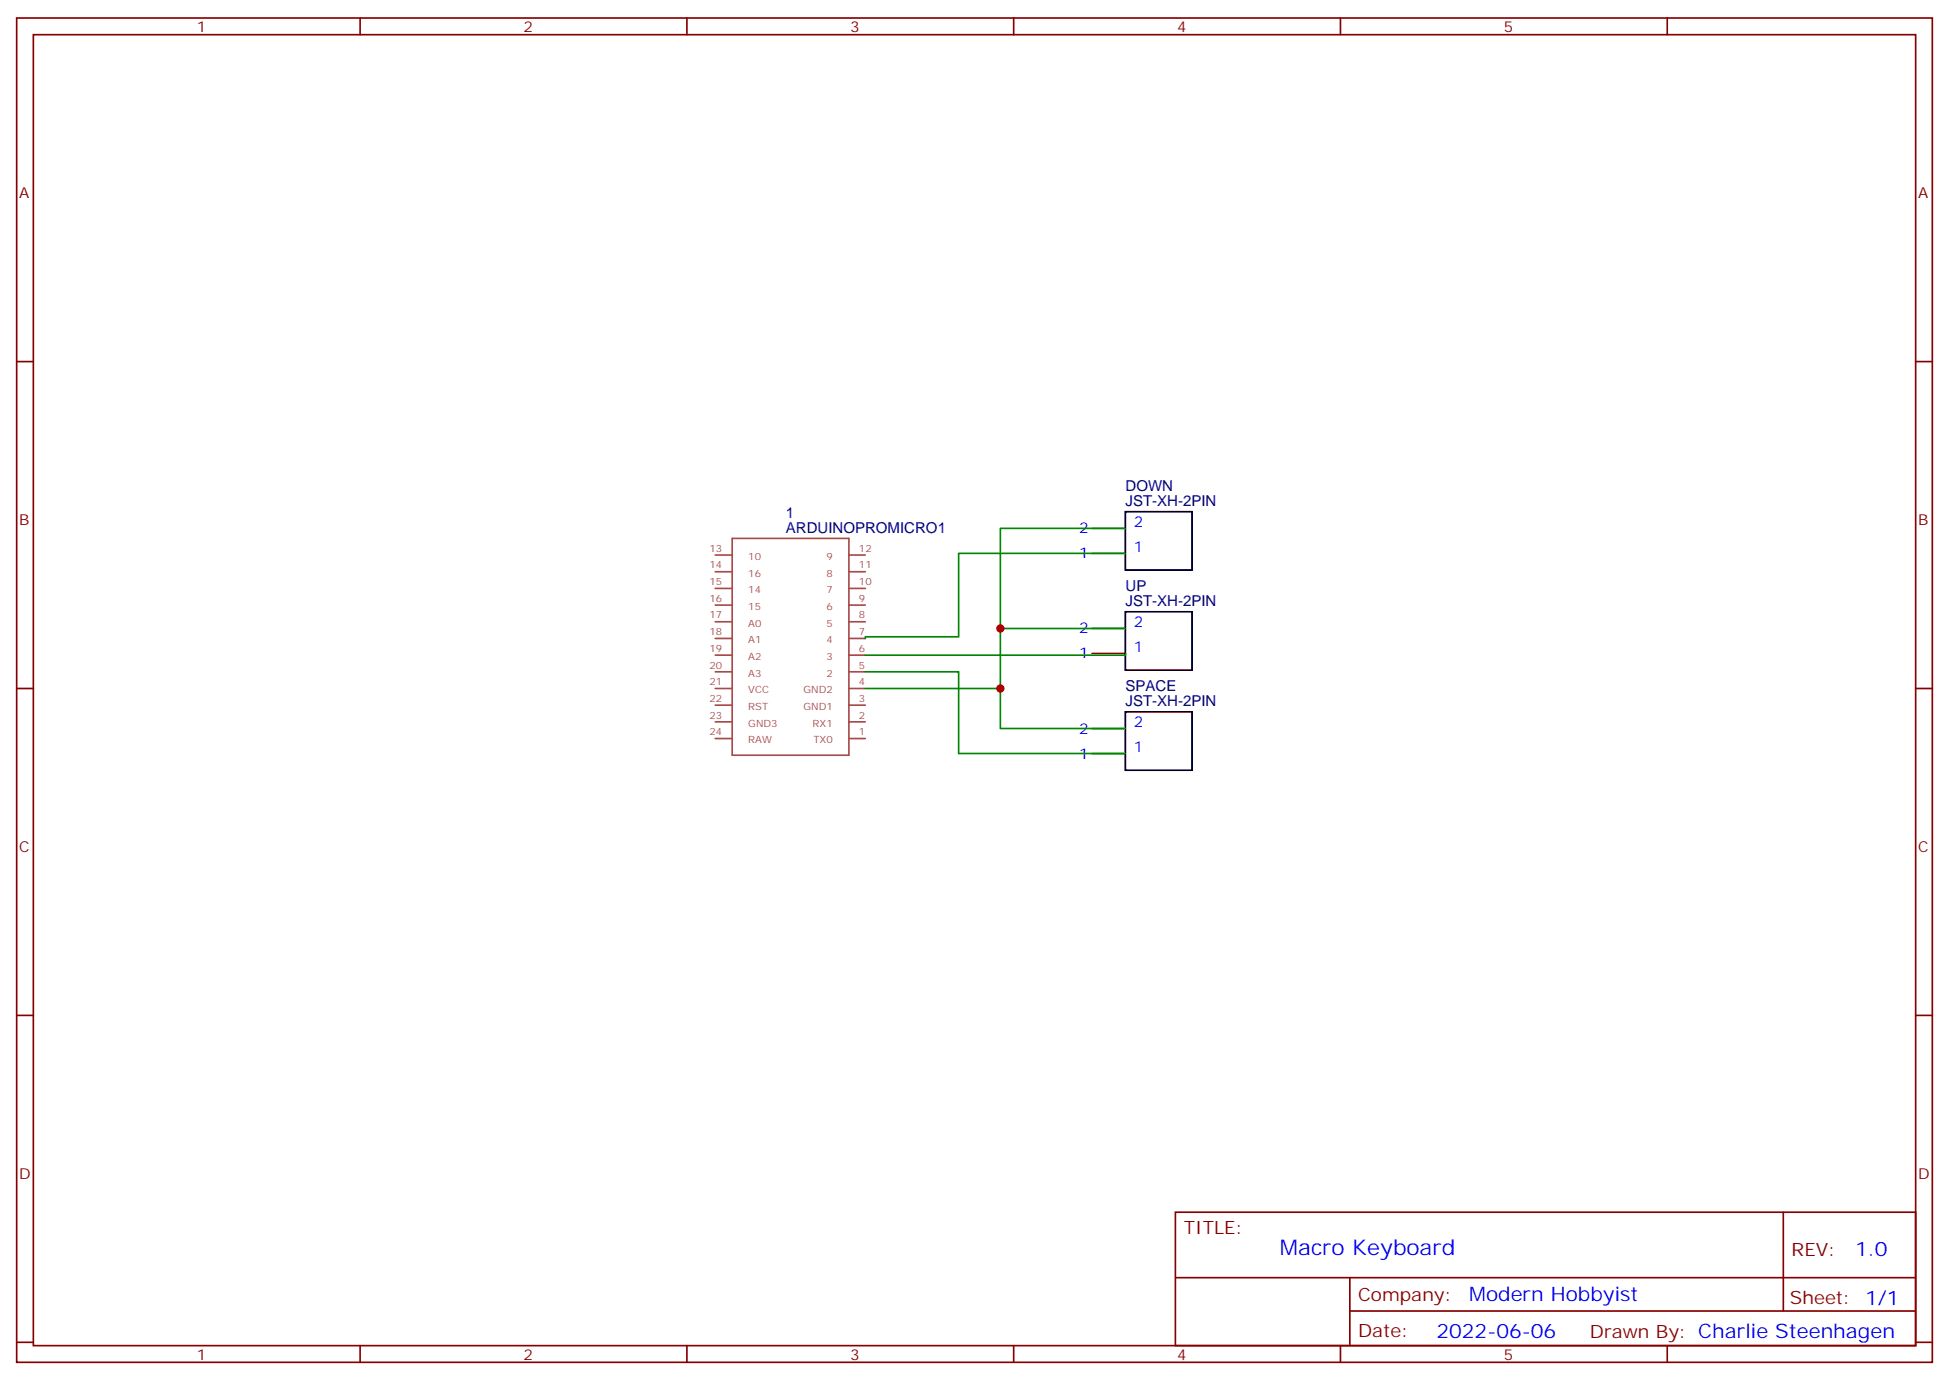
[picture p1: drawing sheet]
<svg xmlns="http://www.w3.org/2000/svg" width="412mm" height="292mm" viewBox="0 0 412 292" stroke-linecap="round" stroke-linejoin="round" font-family="sans-serif">
<g fill="none" stroke="#870000" stroke-width=".35">
<path d="M3.5 3.8h405.4v284.3h-405.4zM7.1 7.3h398.2v277.3h-398.2zM76.2 3.8v3.5M145.3 3.8v3.5M214.5 3.8v3.5M283.6 3.8v3.5M352.8 3.8v3.5M3.5 76.5h3.6M405.3 76.5h3.6M231.1 117.1h7M231.1 111.8h7M231.1 138.2h7"/>
<path d="M231.1 132.9h7M3.5 145.6h3.6M231.1 159.4h7M231.1 154.1h7M405.3 145.6h3.6M3.5 214.8h3.6M405.3 214.8h3.6M248.7 256.4h156.6v28.2h-156.6zM377.3 256.4v20.9M248.7 270.2h156.5M285.6 277.3h119.6M285.6 270.2v14.2"/>
<path d="M3.5 283.9h3.6M76.2 284.6v3.5M145.3 284.6v3.5M214.5 284.6v3.5M283.6 284.6v3.5M352.8 284.6v3.5M405.3 283.9h3.6"/>
</g>
<g fill="none" stroke="#a64a4a" stroke-width=".35">
<path d="M151.3 117.4h3.5M154.9 113.9h24.7v45.8h-24.7zM179.6 117.4h3.5M151.3 120.9h3.5M151.3 124.5h3.5M151.3 128h3.5M151.3 131.5h3.5M151.3 135h3.5M151.3 138.6h3.5M179.6 120.9h3.5M179.6 124.5h3.5M179.6 128h3.5"/>
<path d="M179.6 131.5h3.5M179.6 135h3.5M179.6 138.6h3.5M151.3 142.1h3.5M151.3 145.6h3.5M151.3 149.2h3.5M151.3 152.7h3.5M151.3 156.2h3.5M179.6 142.1h3.5M179.6 145.6h3.5M179.6 149.2h3.5M179.6 152.7h3.5"/>
<path d="M179.6 156.2h3.5"/>
</g>
<path d="M238.1 108.2h14.1v12.4h-14.1zM238.1 129.4h14.1v12.3h-14.1zM238.1 150.6h14.1v12.3h-14.1z" fill="none" stroke="#000" stroke-width=".35"/>
<path d="M238.1 111.8h-26.4v21.1M238.1 117.1h-35.3v17.6h-19.7v.3M238.1 132.9h-26.4v12.7M238.1 138.2v.4h-55M183.1 145.6h28.6v8.5h26.4M183.1 142.1h19.7v17.3h35.3" fill="none" stroke="#008700" stroke-width=".35"/>
<g fill="#c00">
<circle cx="211.7" cy="145.6" r=".88"/>
<circle cx="211.7" cy="132.9" r=".88"/>
</g>
<text font-size="4.6" fill="#00f" x="270.8" y="265.4">Macro Keyboard</text>
<g font-size="4.2" fill="#00f">
<text x="392.5" y="265.7">1.0</text>
<text x="310.9" y="275.2">Modern Hobbyist</text>
<text x="304" y="283">2022-06-06</text>
</g>
<g font-size="3.9" fill="#800">
<text x="250.5" y="261">TITLE:</text>
<text x="379.1" y="265.7">REV:</text>
<text x="287.4" y="275.2">Company:</text>
<text x="378.7" y="275.8">Sheet: 1/1</text>
<text x="287.4" y="282.9">Date:</text>
<text x="336.4" y="282.9">Drawn By: Charlie Steenhagen</text>
</g>
<g font-size="3.2" fill="#800">
<text x="41.6" y="6.8">1</text>
<text x="110.8" y="6.8">2</text>
<text x="179.9" y="6.8">3</text>
<text x="249.1" y="6.8">4</text>
<text x="318.2" y="6.8">5</text>
<text x="4.1" y="41.9">A</text>
<text x="405.9" y="41.9">A</text>
<text x="4.1" y="111.1">B</text>
<text x="405.9" y="111.1">B</text>
<text x="4.1" y="180.2">C</text>
<text x="405.9" y="180.2">C</text>
<text x="4.1" y="249.3">D</text>
<text x="405.9" y="249.3">D</text>
<text x="41.6" y="287.6">1</text>
<text x="110.8" y="287.6">2</text>
<text x="179.9" y="287.6">3</text>
<text x="249.1" y="287.6">4</text>
<text x="318.2" y="287.6">5</text>
</g>
<g font-size="3.2" fill="#000080">
<text x="238.1" y="107.1">JST-XH-2PIN</text>
<text x="238.1" y="103.8">DOWN</text>
<text x="166.3" y="112.8">ARDUINOPROMICRO1</text>
<text x="166.3" y="109.6">1</text>
<text x="238.1" y="125">UP</text>
<text x="238.1" y="128.2">JST-XH-2PIN</text>
<text x="238.1" y="149.4">JST-XH-2PIN</text>
<text x="238.1" y="146.2">SPACE</text>
</g>
<g font-size="3.2" fill="#00f">
<text x="228.3" y="112.8">2</text>
<text x="239.9" y="111.4">2</text>
<text x="228.3" y="118.1">1</text>
<text x="239.9" y="116.7">1</text>
<text x="228.3" y="134">2</text>
<text x="239.9" y="137.9">1</text>
<text x="239.9" y="132.6">2</text>
<text x="228.3" y="139.3">1</text>
<text x="228.3" y="155.2">2</text>
<text x="239.9" y="153.7">2</text>
<text x="228.3" y="160.4">1</text>
<text x="239.9" y="159">1</text>
</g>
<g font-size="2.1" fill="#a54b4b">
<text x="150.1" y="116.7">13</text>
<text x="158.3" y="118.4">10</text>
<text x="174.9" y="118.4">9</text>
<text x="181.8" y="116.7">12</text>
<text x="150.1" y="123.8">15</text>
<text x="150.1" y="120.2">14</text>
<text x="158.3" y="125.5">14</text>
<text x="158.3" y="122">16</text>
<text x="174.9" y="122">8</text>
<text x="174.9" y="125.5">7</text>
<text x="181.8" y="120.2">11</text>
<text x="181.8" y="123.8">10</text>
<text x="150.1" y="130.8">17</text>
<text x="150.1" y="127.3">16</text>
<text x="158.3" y="129">15</text>
<text x="174.9" y="129">6</text>
<text x="181.8" y="127.3">9</text>
<text x="181.8" y="130.8">8</text>
<text x="150.1" y="137.9">19</text>
<text x="150.1" y="134.3">18</text>
<text x="158.3" y="136.1">A1</text>
<text x="158.3" y="132.6">A0</text>
<text x="174.9" y="132.6">5</text>
<text x="174.9" y="136.1">4</text>
<text x="181.8" y="134.3">7</text>
<text x="181.8" y="137.9">6</text>
<text x="150.1" y="141.4">20</text>
<text x="158.3" y="143.1">A3</text>
<text x="158.3" y="139.6">A2</text>
<text x="174.9" y="139.6">3</text>
<text x="174.9" y="143.1">2</text>
<text x="181.8" y="141.4">5</text>
<text x="150.1" y="148.5">22</text>
<text x="150.1" y="144.9">21</text>
<text x="158.3" y="146.7">VCC</text>
<text x="170" y="146.7">GND2</text>
<text x="181.8" y="144.9">4</text>
<text x="181.8" y="148.5">3</text>
<text x="150.1" y="155.5">24</text>
<text x="150.1" y="152">23</text>
<text x="158.3" y="153.7">GND3</text>
<text x="158.3" y="150.2">RST</text>
<text x="170" y="150.2">GND1</text>
<text x="171.9" y="153.7">RX1</text>
<text x="181.8" y="152">2</text>
<text x="181.8" y="155.5">1</text>
<text x="158.3" y="157.3">RAW</text>
<text x="172.1" y="157.3">TX0</text>
</g>
</svg>
